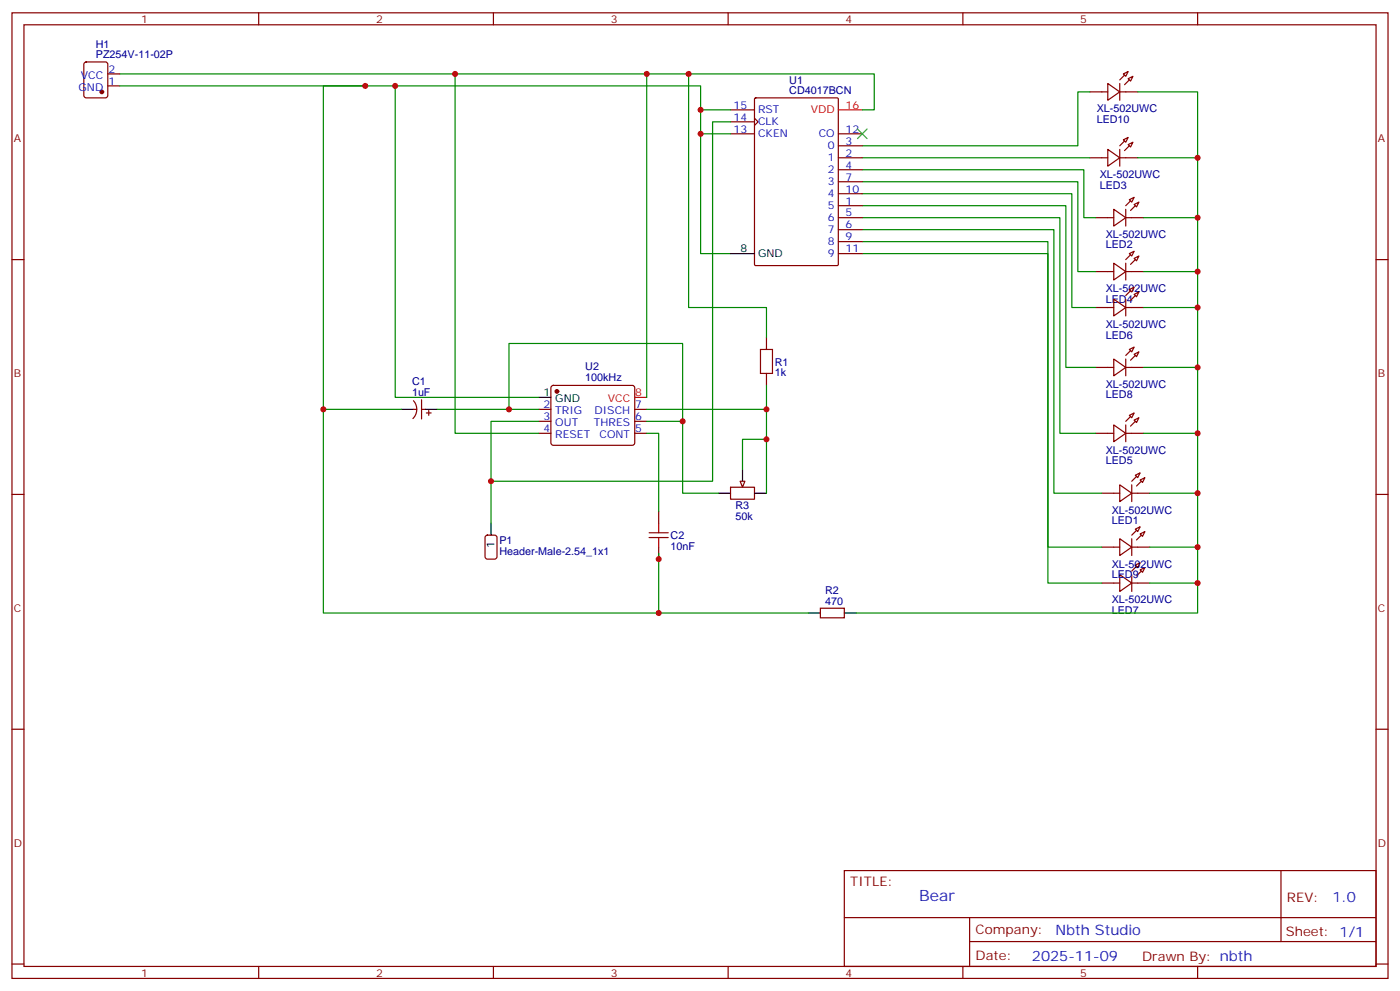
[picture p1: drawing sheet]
<svg xmlns="http://www.w3.org/2000/svg" width="412mm" height="292mm" viewBox="0 0 412 292" stroke-linecap="round" stroke-linejoin="round" font-family="sans-serif">
<g fill="none" stroke="#870000" stroke-width=".35">
<path d="M3.5 3.8h405.4v284.3h-405.4zM7.1 7.3h398.2v277.3h-398.2zM24.9 18.4l.5-.2h5.6l.7 .5v9.4l-.4 .7h-5.9l-.7-.4v-9.5zM76.2 3.8v3.5M145.3 3.8v3.5M214.5 3.8v3.5M283.6 3.8v3.5M352.8 3.8v3.5M31.7 25.3h3.6M31.7 21.8h3.6M3.5 76.4h3.6M405.3 76.4h3.6"/>
<path d="M225.8 99.4v3.5M121.8 118a3.8 3.8 0 0 1-.2 5.2M124.2 117.7v5.7M162.5 113.7l.5-.2h23.3l.5 .2 .2 .5-.1 16.5-.6 .4h-23.6l-.4-.7v-16.2zM225.8 110v3.5M121.7 120.5h1.1M124.2 120.5h1M125.6 121.6h1.4M126.3 120.9v1.4M158.7 120.5h3.6M158.7 124.1h3.6M158.7 127.6h3.6"/>
<path d="M187 120.5h3.5M187 124.1h3.5M187 127.6h3.5M3.5 145.6h3.6M143.1 157.8l.5-.2h2.1l.6 .4 .1 5.9-.5 .7h-2.3l-.7-.4v-5.9zM194 150.5v3.6M215.2 143.5h7v3.5h-7zM405.3 145.6h3.6M194 161.1v3.5M241.7 179.1h7v2.8h-7zM3.5 214.7h3.6M405.3 214.7h3.6"/>
<path d="M248.7 256.4h156.6v28.2h-156.6zM377.3 256.4v20.9M248.7 270.2h156.5M285.6 277.3h119.6M285.6 270.2v14.1M3.5 283.9h3.6M76.2 284.6v3.5M145.3 284.6v3.5M214.5 284.6v3.5M283.6 284.6v3.5M352.8 284.6v3.5M405.3 283.9h3.6"/>
</g>
<g fill="#870000" stroke="#870000" stroke-width=".35">
<circle cx="164" cy="115.3" r=".53"/>
<circle cx="30" cy="27.1" r=".53"/>
</g>
<path d="M158.7 117h3.6M118.2 120.5h3.5M125.2 120.5h3.6M218.7 138.2v3.5M144.6 154.1v3.5M211.7 145.2h3.5M222.2 145.2h3.6M238.1 180.5h3.6M248.7 180.5h3.5" fill="none" stroke="#000" stroke-width=".35"/>
<path d="M187 117h3.5" fill="none" stroke="#f00" stroke-width=".35"/>
<path d="M224 102.9h3.5v7.1h-3.5zM191.2 158.3h5.6M191.2 156.9h5.6M194 154.1v2.8M194 158.3v2.8" fill="none" stroke="#a10000" stroke-width=".35"/>
<path d="M218 141.7h1.4l-.7 1.8z" fill="#f0f0f0" stroke="#870000" stroke-width=".35"/>
<g fill="none" stroke="#870000" stroke-width=".35">
<path d="M215.2 39.4h7M215.2 32.3h7M215.2 35.9h7M222.2 34.8l1.1 1.1-1.1 1M222.3 29l.3-.2h24l.3 .2v48.9l-.1 .3h-24.2l-.3-.2zM246.9 39.4h7.1M321 27.1h5.3M326.3 24.6l3.5 2.5-3.5 2.4zM329.8 24.6v4.9M329.8 27.1h5.3M330.9 21.8l1.4-.7-.7 1.4zM332.3 23.2l1.4-.7-.7 1.4z"/>
<path d="M246.9 46.5h7.1M246.9 42.9h7.1M246.9 50h7.1M246.9 53.5h7.1M246.9 57h7.1M321 46.5h5.3M326.3 44l3.5 2.5-3.5 2.4zM329.8 46.5h5.3M329.8 44v4.9M330.9 41.2l1.4-.7-.7 1.4zM332.3 42.6l1.4-.7-.7 1.4zM332.7 58.8l1.4-.7-.7 1.4z"/>
<path d="M246.9 64.1h7.1M246.9 60.6h7.1M246.9 67.6h7.1M246.9 71.2h7.1M246.9 74.7h7.1M322.8 64.1h5.3M322.8 80h5.3M328.1 61.6l3.5 2.5-3.5 2.5zM328.1 77.5l3.5 2.5-3.5 2.4zM331.6 64.1h5.3M331.6 61.6v5M331.6 77.5v4.9"/>
<path d="M331.6 80h5.3M332.7 74.7l1.4-.7-.7 1.4zM334.1 60.2l1.4-.7-.7 1.4zM334.1 76.1l1.4-.7-.7 1.4zM322.8 90.6h5.3M328.1 88.1l3.5 2.5-3.5 2.4zM331.6 88.1v4.9M331.6 90.6h5.3M332.7 85.3l1.4-.7-.7 1.4zM334.1 86.7l1.4-.7-.7 1.4zM322.8 108.2h5.3M328.1 105.7l3.5 2.5-3.5 2.5z"/>
<path d="M331.6 105.7v5M331.6 108.2h5.3M332.7 102.9l1.4-.7-.7 1.4zM334.1 104.3l1.4-.7-.7 1.4zM322.8 127.6h5.3M328.1 125.1l3.5 2.5-3.5 2.5zM331.6 125.1v5M331.6 127.6h5.3M332.7 122.3l1.4-.7-.7 1.4zM334.1 123.7l1.4-.7-.7 1.4zM334.4 139.9l1.4-.7-.7 1.5zM324.6 145.2h5.2"/>
<path d="M329.8 142.8l3.6 2.4-3.6 2.5zM329.8 158.6l3.6 2.5-3.6 2.5zM333.4 145.2h5.3M333.4 142.8v4.9M333.4 158.6v5M334.4 155.8l1.4-.7-.7 1.4zM335.8 141.4l1.5-.7-.8 1.4zM335.8 157.2l1.5-.7-.8 1.4zM324.6 171.7h5.2M324.6 161.1h5.2M329.8 169.2l3.6 2.5-3.6 2.5zM333.4 169.2v5"/>
<path d="M333.4 171.7h5.3M333.4 161.1h5.3M334.4 166.4l1.4-.7-.7 1.4zM335.8 167.8l1.5-.7-.8 1.4z"/>
</g>
<g fill="#870000" stroke="#870000" stroke-width=".35">
<path d="M334.8 143.1l1.4-1.4z"/>
<path d="M333.4 141.7l1.4-1.4z"/>
<path d="M333 62l1.4-1.4z"/>
<path d="M333 59.2l-1.4 1.4z"/>
<path d="M331.3 44.3l1.4-1.4z"/>
<path d="M329.8 42.9l1.5-1.4z"/>
<path d="M333 77.9l1.4-1.5z"/>
<path d="M333 75l-1.4 1.4z"/>
<path d="M333 125.5l1.4-1.4z"/>
<path d="M333 122.7l-1.4 1.4z"/>
<path d="M334.4 87l-1.4 1.4z"/>
<path d="M331.6 87l1.4-1.4z"/>
<path d="M334.8 169.6l1.4-1.4z"/>
<path d="M333.4 168.2l1.4-1.4z"/>
<path d="M333 106.1l1.4-1.4z"/>
<path d="M331.6 104.7l1.4-1.4z"/>
<path d="M334.8 159l1.4-1.4z"/>
<path d="M333.4 157.6l1.4-1.4z"/>
<path d="M331.3 24.9l1.4-1.4z"/>
<path d="M329.8 23.5l1.5-1.4z"/>
</g>
<g fill="none" stroke="#008700" stroke-width=".35">
<path d="M35.3 21.8h222.2v10.5h-3.5M35.3 25.3h72.3M116.4 25.3v91.7h42.3M134.1 21.8v105.8h24.6M190.5 21.8v95.2M202.8 21.8v68.8h23v8.8M206.4 32.3h8.8M206.4 39.4h8.8M215.2 35.9h-5.3v105.8h-65.3M321 27.1h-3.5v15.8h-63.5M335.1 27.1h17.7v153.4h-100.6M254 50h65.3v14.1h3.5"/>
<path d="M254 53.5h63.5v26.5h5.3M254 57h61.7v33.6h7.1M254 46.5h67M335.1 46.5h17.7M215.2 74.7h-8.8v-49.4h-111.2v155.2h142.9M254 60.6h60v47.6h8.8M254 64.1h58.2v63.5h10.6M254 67.6h56.4v77.6h14.2M254 71.2h54.7v89.9h15.9M254 74.7h54.7v97h15.9M336.9 64.1h15.9M336.9 80h15.9"/>
<path d="M336.9 90.6h15.9M225.8 113.5v31.7M336.9 108.2h15.9M95.2 120.5h23M128.8 120.5h29.9M149.9 120.5v-19.4h51.2v44.1h10.6M158.7 124.1h-14.1v30M190.5 127.6h3.5v22.9M190.5 120.5h35.3M190.5 124.1h10.6M225.8 129.4h-7.1v8.8M336.9 127.6h15.9"/>
<path d="M338.7 145.2h14.1M194 162.9v17.6M338.7 161.1h14.1M338.7 171.7h14.1"/>
</g>
<path d="M215.2 74.7h7" fill="none" stroke="#000" stroke-width=".35"/>
<path d="M246.9 32.3h7.1" fill="none" stroke="#f00" stroke-width=".35"/>
<path d="M252.6 38l2.8 2.8M255.4 38l-2.8 2.8" fill="none" stroke="#3c3" stroke-width=".35"/>
<g fill="#c00">
<circle cx="352.8" cy="46.5" r=".88"/>
<circle cx="352.8" cy="64.1" r=".88"/>
<circle cx="352.8" cy="80" r=".88"/>
<circle cx="352.8" cy="90.6" r=".88"/>
<circle cx="352.8" cy="108.2" r=".88"/>
<circle cx="352.8" cy="127.6" r=".88"/>
<circle cx="352.8" cy="145.2" r=".88"/>
<circle cx="352.8" cy="161.1" r=".88"/>
<circle cx="352.8" cy="171.7" r=".88"/>
<circle cx="194" cy="164.6" r=".88"/>
<circle cx="225.8" cy="120.5" r=".88"/>
<circle cx="149.9" cy="120.5" r=".88"/>
<circle cx="201.1" cy="124.1" r=".88"/>
<circle cx="144.6" cy="141.7" r=".88"/>
<circle cx="225.8" cy="129.4" r=".88"/>
<circle cx="190.5" cy="21.8" r=".88"/>
<circle cx="202.8" cy="21.8" r=".88"/>
<circle cx="134.1" cy="21.8" r=".88"/>
<circle cx="95.3" cy="120.5" r=".88"/>
<circle cx="194" cy="180.5" r=".88"/>
<circle cx="116.4" cy="25.3" r=".88"/>
<circle cx="206.4" cy="39.4" r=".88"/>
<circle cx="206.4" cy="32.3" r=".88"/>
<circle cx="107.6" cy="25.3" r=".88"/>
</g>
<text font-size="4.6" fill="#00f" x="270.8" y="265.4">Bear</text>
<g font-size="4.2" fill="#00f">
<text x="392.5" y="265.6">1.0</text>
<text x="310.9" y="275.2">Nbth Studio</text>
<text x="304" y="283">2025-11-09</text>
</g>
<g font-size="3.9" fill="#800">
<text x="250.5" y="260.9">TITLE:</text>
<text x="379.1" y="265.6">REV:</text>
<text x="287.4" y="275.1">Company:</text>
<text x="378.7" y="275.8">Sheet: 1/1</text>
<text x="287.4" y="282.8">Date:</text>
<text x="336.4" y="282.9">Drawn By: nbth</text>
</g>
<g font-size="3.2" fill="#800">
<text x="41.6" y="6.8">1</text>
<text x="110.8" y="6.8">2</text>
<text x="179.9" y="6.8">3</text>
<text x="249.1" y="6.8">4</text>
<text x="318.2" y="6.8">5</text>
<text x="4.1" y="41.9">A</text>
<text x="405.9" y="41.9">A</text>
<text x="4.1" y="111">B</text>
<text x="405.9" y="111">B</text>
<text x="4.1" y="180.2">C</text>
<text x="405.9" y="180.2">C</text>
<text x="4.1" y="249.3">D</text>
<text x="405.9" y="249.3">D</text>
<text x="41.6" y="287.6">1</text>
<text x="110.8" y="287.6">2</text>
<text x="179.9" y="287.6">3</text>
<text x="249.1" y="287.6">4</text>
<text x="318.2" y="287.6">5</text>
</g>
<g font-size="3.2" fill="#000080">
<text x="28.2" y="17.2">PZ254V-11-02P</text>
<text x="28.2" y="14.1">H1</text>
<text x="232.5" y="27.7">CD4017BCN</text>
<text x="232.5" y="24.6">U1</text>
<text x="323" y="33.1">XL-502UWC</text>
<text x="323" y="36.1">LED10</text>
<text x="324" y="52.5">XL-502UWC</text>
<text x="324" y="55.5">LED3</text>
<text x="325.7" y="70.1">XL-502UWC</text>
<text x="325.7" y="73.2">LED2</text>
<text x="325.7" y="86">XL-502UWC</text>
<text x="325.7" y="89.1">LED4</text>
<text x="325.7" y="96.6">XL-502UWC</text>
<text x="325.7" y="99.7">LED6</text>
<text x="228.2" y="107.6">R1</text>
<text x="121.4" y="113.5">C1</text>
<text x="172.4" y="112.3">100kHz</text>
<text x="172.4" y="109">U2</text>
<text x="228.2" y="110.7">1k</text>
<text x="121.4" y="116.7">1uF</text>
<text x="325.7" y="114.2">XL-502UWC</text>
<text x="325.7" y="117.3">LED8</text>
<text x="325.7" y="133.6">XL-502UWC</text>
<text x="325.7" y="136.7">LED5</text>
<text x="216.6" y="153.1">50k</text>
<text x="216.6" y="150">R3</text>
<text x="327.5" y="151.2">XL-502UWC</text>
<text x="327.5" y="154.4">LED1</text>
<text x="147.1" y="160.1">P1</text>
<text x="197.6" y="161.9">10nF</text>
<text x="197.6" y="158.7">C2</text>
<text x="147.1" y="163.3">Header-Male-2.54_1x1</text>
<text x="327.5" y="167.1">XL-502UWC</text>
<text x="327.5" y="170.3">LED9</text>
<text x="243.1" y="178">470</text>
<text x="243.1" y="174.9">R2</text>
<text x="327.5" y="177.7">XL-502UWC</text>
<text x="327.5" y="180.9">LED7</text>
</g>
<g font-size="3.2" fill="#00f">
<text x="23.8" y="23.2">VCC</text>
<text x="31.9" y="21.4">2</text>
<text x="23.2" y="26.7">GND</text>
<text x="31.9" y="24.9">1</text>
<text x="216.1" y="32">15</text>
<text x="216.1" y="35.5">14</text>
<text x="223.3" y="33.4">RST</text>
<text x="216.1" y="39.1">13</text>
<text x="223.3" y="36.9">CLK</text>
<text x="223.3" y="40.5">CKEN</text>
<text x="241.2" y="40.5">CO</text>
<text x="249.1" y="39.1">12</text>
<text x="243.9" y="47.5">1</text>
<text x="243.9" y="44">0</text>
<text x="249.1" y="46.1">2</text>
<text x="249.1" y="42.6">3</text>
<text x="243.9" y="51">2</text>
<text x="249.1" y="49.6">4</text>
<text x="249.1" y="53.2">7</text>
<text x="243.9" y="54.6">3</text>
<text x="243.9" y="58.1">4</text>
<text x="249.1" y="56.7">10</text>
<text x="243.9" y="61.6">5</text>
<text x="243.9" y="65.2">6</text>
<text x="249.1" y="60.2">1</text>
<text x="249.1" y="63.7">5</text>
<text x="243.9" y="68.7">7</text>
<text x="249.1" y="67.3">6</text>
<text x="249.1" y="70.8">9</text>
<text x="243.9" y="72.2">8</text>
<text x="243.9" y="75.7">9</text>
<text x="249.1" y="74.3">11</text>
<text x="160.1" y="120.2">2</text>
<text x="160.1" y="123.7">3</text>
<text x="163.6" y="122">TRIG</text>
<text x="163.6" y="125.5">OUT</text>
<text x="174.9" y="125.5">THRES</text>
<text x="175.1" y="122">DISCH</text>
<text x="187.1" y="123.7">6</text>
<text x="187.1" y="120.2">7</text>
<text x="160.1" y="127.2">4</text>
<text x="163.6" y="129">RESET</text>
<text x="176.6" y="129">CONT</text>
<text x="187.1" y="127.2">5</text>
</g>
<g font-size="3.2" fill="#f00">
<text x="238.8" y="33.4">VDD</text>
<text x="249.1" y="32">16</text>
<text x="179.1" y="118.4">VCC</text>
<text x="187.1" y="116.7">8</text>
</g>
<g font-size="3.2">
<text x="218.1" y="74.3">8</text>
<text x="223.3" y="75.7">GND</text>
<text x="160.1" y="116.7">1</text>
<text x="163.6" y="118.4">GND</text>
<text x="145.7" y="161.4" transform="rotate(-90 145.7 161.4)">1</text>
</g>
</svg>
